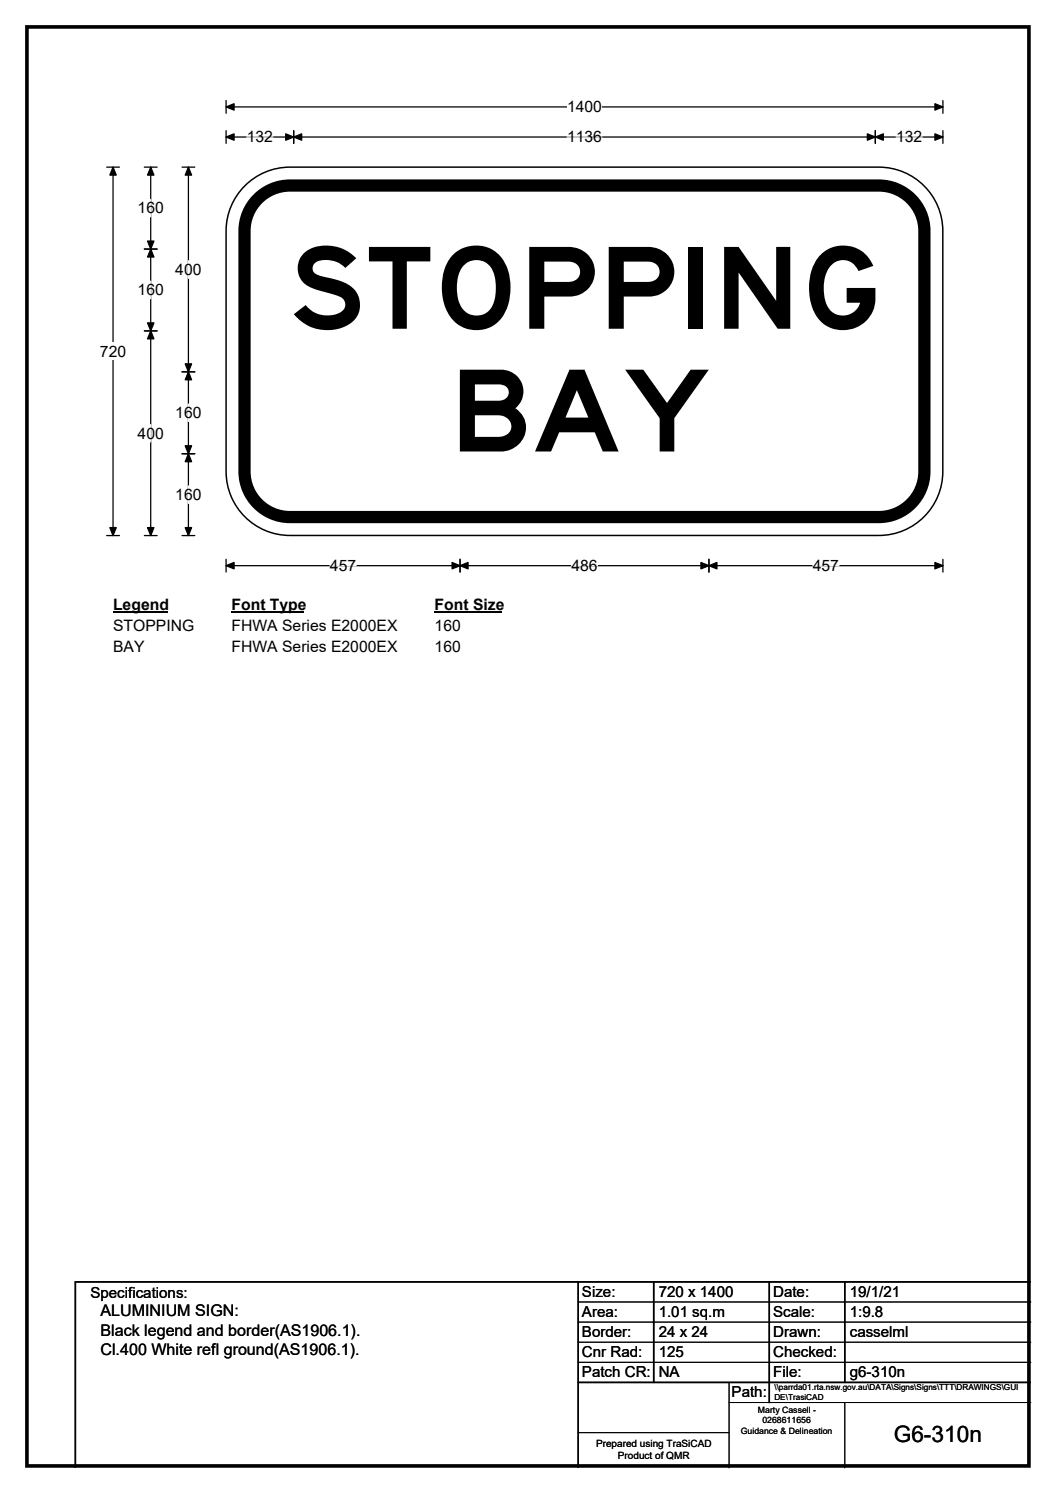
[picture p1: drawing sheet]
<svg xmlns="http://www.w3.org/2000/svg" width="210mm" height="297mm" viewBox="0 0 210 297" stroke-linecap="round" stroke-linejoin="round" font-family="sans-serif">
<path d="M5.4 5.4h199.2v286.3h-199.2z" fill="none" stroke="#000" stroke-width=".72"/>
<path d="M45 21.3h142.5M45 20v2.5M187.5 20v2.5" fill="none" stroke="#000" stroke-width=".25"/>
<path d="M45 21.3l1.5-.7v1.3zM185.9 20.6l1.6 .7-1.6 .6z" fill="#000" stroke="#000" stroke-width=".25"/>
<path d="M112.8 19.5h6.9v3.5h-6.9z" fill="#fff"/>
<g fill="none" stroke="#000" stroke-width=".25">
<path d="M21.2 33.3h2.5M22.5 33.3v73.3M45 27.3h142.5M45 26v2.5M58.4 26v2.5M174.1 26v2.5M187.5 26v2.5M21.2 106.6h2.5M45 111.3v2.5M45 112.5h142.5M91.5 111.3v2.5M141 111.3v2.5"/>
<path d="M187.5 111.3v2.5"/>
</g>
<g fill="#000" stroke="#000" stroke-width=".25">
<path d="M22.5 33.3l.6 1.5h-1.3zM45 27.3l1.5-.7v1.3zM58.4 27.3l1.6-.7v1.3zM56.8 26.6l1.6 .7-1.6 .6zM172.5 26.6l1.6 .7-1.6 .6zM174.1 27.3l1.5-.7v1.3zM185.9 26.6l1.6 .7-1.6 .6zM21.8 105h1.3l-.6 1.6zM45 112.5l1.5-.6v1.3zM91.5 112.5l1.6-.6v1.3zM89.9 111.9l1.6 .6-1.6 .7zM139.4 111.9l1.6 .6-1.6 .7z"/>
<path d="M141 112.5l1.6-.6v1.3zM185.9 111.9l1.6 .6-1.6 .7z"/>
</g>
<path d="M49.1 27.3h5.2M112.8 27.3h6.9M178.2 27.3h5.2M65.6 112.5h5.2M113.6 112.5h5.2M161.6 112.5h5.2" fill="none" stroke="#fff" stroke-width=".25"/>
<path d="M19.9 68.2h5.2v3.4h-5.2z" fill="#fff"/>
<path d="M28.7 33.3h2.5M30 33.3v73.3M36.2 33.3h2.5M37.5 33.3v73.3M28.7 49.6h2.5M28.7 65.8h2.5M36.2 74h2.5M36.2 90.3h2.5M28.7 106.6h2.5M36.2 106.6h2.5" fill="none" stroke="#000" stroke-width=".25"/>
<path d="M30 33.3l.6 1.5h-1.3zM37.5 33.3l.6 1.5h-1.3zM30 49.6l.6 1.5h-1.3zM29.3 48h1.3l-.6 1.6zM29.3 64.2h1.3l-.6 1.6zM30 65.8l.6 1.6h-1.3zM37.5 74l.6 1.6h-1.3zM36.8 72.4h1.3l-.6 1.6zM36.8 88.7h1.3l-.6 1.6zM37.5 90.3l.6 1.6h-1.3zM29.3 105h1.3l-.6 1.6zM36.8 105h1.3l-.6 1.6z" fill="#000" stroke="#000" stroke-width=".25"/>
<path d="M30 39.7v3.4M30 55.9v3.5M37.5 51.9v3.5M30 84.5v3.4M37.5 80.4v3.5M37.5 96.7v3.5" fill="none" stroke="#fff" stroke-width=".25"/>
<path d="M22.5 118.5h10.7v3.5h-10.7z" fill="#fff"/>
<path d="M22.5 121.8h10.7" fill="none" stroke="#000" stroke-width=".32"/>
<path d="M46 118.5h14.5v3.5h-14.5z" fill="#fff"/>
<path d="M46 121.8h14.5" fill="none" stroke="#000" stroke-width=".32"/>
<path d="M86.4 118.5h13.5v3.5h-13.5z" fill="#fff"/>
<path d="M86.4 121.8h13.5" fill="none" stroke="#000" stroke-width=".32"/>
<g fill="#fff">
<path d="M22.5 122.7h16v3.5h-16z"/>
<path d="M46 122.7h32.9v3.5h-32.9z"/>
<path d="M86.4 122.7h5.2v3.5h-5.2z"/>
<path d="M22.5 126.9h6.2v3.5h-6.2z"/>
<path d="M46 126.9h32.9v3.5h-32.9z"/>
<path d="M86.4 126.9h5.2v3.5h-5.2z"/>
</g>
<path d="M48.2 37.4a12.7 12.7 0 0 1 9.5-4.1h117.1a12.7 12.7 0 0 1 12.7 12.7v47.8a12.7 12.7 0 0 1-12.7 12.7h-117.1a12.7 12.7 0 0 1-12.7-12.7v-47.8a12.6 12.6 0 0 1 3.2-8.6z" fill-rule="evenodd" fill="#fff" stroke="#fff" stroke-width=".2"/>
<path d="M51.3 39.6a9 9 0 0 1 6.4-2.7h117.1a9.1 9.1 0 0 1 9 9.1v47.8a9.1 9.1 0 0 1-9 9.1h-117.1a9.1 9.1 0 0 1-9.1-9.1v-47.8a9 9 0 0 1 2.7-6.4z" fill="none" stroke="#000" stroke-width="2.4"/>
<path d="M48.2 37.4a12.7 12.7 0 0 1 9.5-4.1h117.1a12.7 12.7 0 0 1 12.7 12.7v47.8a12.7 12.7 0 0 1-12.7 12.7h-117.1a12.7 12.7 0 0 1-12.7-12.7v-47.8a12.6 12.6 0 0 1 3.2-8.6zM115 255v37M130 255v20M153 255v24M168 255v20M205 255h-190v37M115 275h90" fill="none" stroke="#000" stroke-width=".3"/>
<path d="M115 259h90M115 263h90M115 267h90M115 271h90M145 279h60M145 275v17M168 279v13M115 285h30" fill="none" stroke="#000" stroke-width=".2"/>
<g font-size="22.6">
<text x="57.3" y="65.4">STOPPING</text>
<text x="89.3" y="89.8">BAY</text>
</g>
<text font-size="4.5" x="177.7" y="286.9">G6-310n</text>
<g font-size="3.2">
<text x="20" y="261.9">ALUMINIUM SIGN:</text>
<text x="20" y="265.7">Black legend and border(AS1906.1).</text>
<text x="20" y="269.6">Cl.400 White refl ground(AS1906.1).</text>
</g>
<g font-size="3.1">
<text x="112.8" y="22.3">1400</text>
<text x="49.1" y="28.3">132</text>
<text x="112.8" y="28.3">1136</text>
<text x="178.2" y="28.3">132</text>
<text x="27.4" y="42.5">160</text>
<text x="27.4" y="58.7">160</text>
<text x="34.9" y="54.7">400</text>
<text x="19.9" y="71">720</text>
<text x="34.9" y="83.2">160</text>
<text x="27.4" y="87.2">400</text>
<text x="34.9" y="99.5">160</text>
<text x="65.6" y="113.6">457</text>
<text x="113.6" y="113.6">486</text>
<text x="161.6" y="113.6">457</text>
<text x="22.5" y="121.3">Legend</text>
<text x="22.5" y="125.5">STOPPING</text>
<text x="46" y="121.3">Font Type</text>
<text x="46" y="125.5">FHWA Series E2000EX</text>
<text x="86.4" y="121.3">Font Size</text>
<text x="86.4" y="125.5">160</text>
<text x="22.5" y="129.7">BAY</text>
<text x="46" y="129.7">FHWA Series E2000EX</text>
<text x="86.4" y="129.7">160</text>
</g>
<g font-size="3">
<text x="115.7" y="258">Size:</text>
<text x="131" y="258">720 x 1400</text>
<text x="153.7" y="258">Date:</text>
<text x="169" y="258">19/1/21</text>
<text x="18" y="258.2">Specifications:</text>
<text x="115.7" y="262">Area:</text>
<text x="131" y="262">1.01 sq.m</text>
<text x="153.7" y="262">Scale:</text>
<text x="169" y="262">1:9.8</text>
<text x="115.7" y="266">Border:</text>
<text x="115.7" y="270">Cnr Rad:</text>
<text x="131" y="266">24 x 24</text>
<text x="131" y="270">125</text>
<text x="153.7" y="266">Drawn:</text>
<text x="153.7" y="270">Checked:</text>
<text x="169" y="266">casselml</text>
<text x="115.7" y="274">Patch CR:</text>
<text x="131" y="274">NA</text>
<text x="153.7" y="274">File:</text>
<text x="169" y="274">g6-310n</text>
<text x="145.5" y="278">Path:</text>
</g>
<g font-size="2">
<text x="118.5" y="287.8">Prepared using TraSiCAD</text>
<text x="122.9" y="290.2">Product of QMR</text>
</g>
<g font-size="1.7">
<text x="150.7" y="281.1">Marty Cassell -</text>
<text x="147.3" y="285.2">Guidance &amp; Delineation</text>
<text x="151.6" y="283.1">0268611656</text>
</g>
<g font-size="1.6">
<text x="154" y="276.6">\\parrda01.rta.nsw.gov.au\DATA\Signs\Signs\TTT\DRAWINGS\GUI</text>
<text x="154" y="278.5">DE\TrasiCAD</text>
</g>
</svg>
